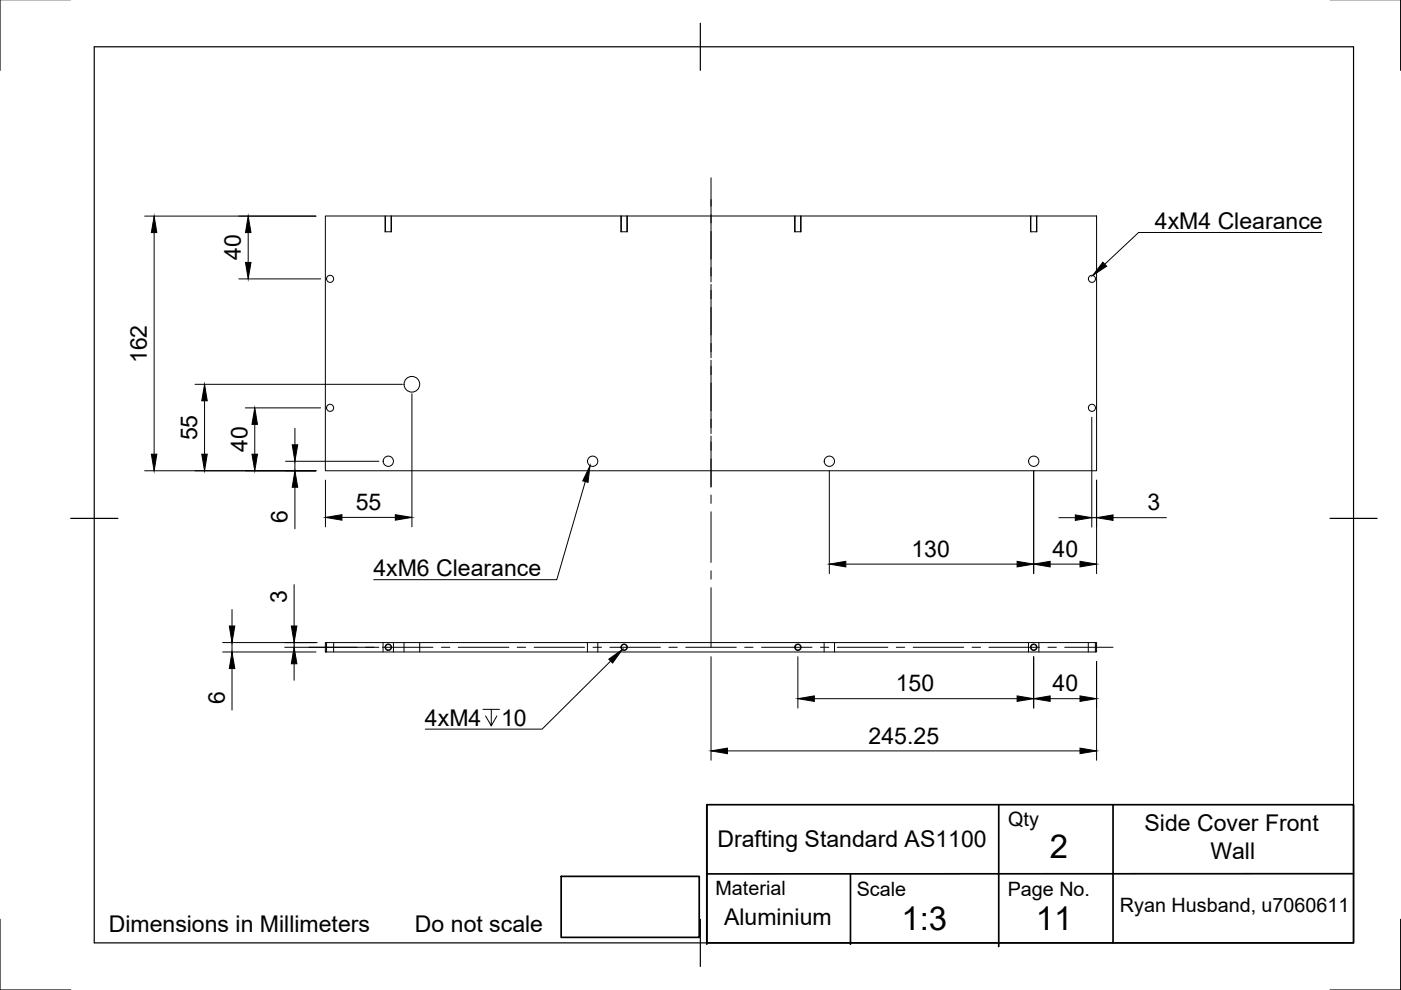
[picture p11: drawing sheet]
<svg xmlns="http://www.w3.org/2000/svg" width="297mm" height="210mm" viewBox="0 0 297 210" stroke-linecap="round" stroke-linejoin="round" font-family="sans-serif">
<!-- layer: Visible -->
<g fill="none" stroke="#000" stroke-width=".21">
<path d="M69 45.8h163.5v54h-163.5zM69 136.2h163.5v2h-163.5z"/>
<circle cx="70" cy="59.1" r=".75"/>
<circle cx="231.5" cy="59.1" r=".75"/>
<circle cx="70" cy="86.5" r=".75"/>
<circle cx="82.3" cy="97.8" r="1.09"/>
<circle cx="87.3" cy="81.5" r="1.66"/>
<circle cx="125.7" cy="97.8" r="1.09"/>
<circle cx="175.8" cy="97.8" r="1.09"/>
<circle cx="219.2" cy="97.8" r="1.09"/>
<circle cx="231.5" cy="86.5" r=".75"/>
<circle cx="82.3" cy="137.2" r=".58"/>
<circle cx="132.3" cy="137.2" r=".58"/>
<circle cx="169.2" cy="137.2" r=".58"/>
<circle cx="219.2" cy="137.2" r=".58"/>
</g>
<!-- layer: Hidden -->
<g fill="none" stroke="#000" stroke-width=".21">
<path d="M81.6 49.1h1.4M81.7 45.8v3.3M82.9 45.8v3.3M131.6 49.1h1.4M131.7 45.8v3.3M132.9 45.8v3.3M168.5 49.1h1.3M168.6 45.8v3.3M169.7 45.8v3.3M218.5 49.1h1.3M218.6 45.8v3.3M219.8 45.8v3.3"/>
<path d="M69.2 136.2v2M70.7 136.2v2M81.2 136.2v2M83.4 136.2v2M85.7 136.2v2M89 136.2v2M124.5 136.2v2M126.7 136.2v2M174.7 136.2v2M176.9 136.2v2M218.1 136.2v2M220.3 136.2v2"/>
<path d="M230.7 136.2v2M232.2 136.2v2"/>
</g>
<!-- layer: Hidden Narrow -->
<path d="M81.6 45.8v3.3M83 45.8v3.3M131.6 45.8v3.3M133 45.8v3.3M168.5 45.8v3.3M169.8 45.8v3.3M218.5 45.8v3.3M219.8 45.8v3.3" fill="none" stroke="#000" stroke-width=".21"/>
<!-- layer: Visible Narrow -->
<g fill="none" stroke="#000" stroke-width=".21">
<circle cx="82.3" cy="137.2" r=".69"/>
<circle cx="132.3" cy="137.2" r=".69"/>
<circle cx="169.2" cy="137.2" r=".69"/>
<circle cx="219.2" cy="137.2" r=".69"/>
</g>
<!-- layer: Border -->
<path d="M0 -.1v15M297 -.1v15M20 9.9h267v190h-267zM148.5 4.9v10M15 109.9h10M282 109.9h10M0 194.9v15h15M148.5 194.9v10M297 194.9v15h-15" fill="none" stroke="#000" stroke-width=".25"/>
<!-- layer: TitleBlock -->
<path d="M149.9 170.6h137.1v29.3h-137.1zM149.9 170.6v29.6M211.8 170.8v29.9M236 170.6v29.3M119 185.8h29.3v12.9h-29.3zM180.3 185.3v14.9M287 185.2l-137.1 .1" fill="none" stroke="#000" stroke-width=".36"/>
<!-- layer: Center Lines -->
<g fill="none" stroke="#000" stroke-width=".21">
<path d="M150.7 37.7v22.1M150.7 60.3v15.6M150.7 76.4v15.5M150.7 92.4v10.9M150.7 105v1.7M150.7 108.5v10.7M65.5 137.2h10.2M77.5 137.2h1.8M81.1 137.2h10.7M93.6 137.2h1.8M97.2 137.2h10.7M109.7 137.2h1.7"/>
<path d="M113.2 137.2h10.8M125.7 137.2h1.8M129.3 137.2h10.7M141.8 137.2h1.8M145.4 137.2h10.7M150.7 121v1.8M150.7 124.6v12.6M157.9 137.2h1.8M161.5 137.2h10.7M173.9 137.2h1.8M177.5 137.2h10.7M190 137.2h1.8"/>
<path d="M193.6 137.2h10.7M206.1 137.2h1.8M209.7 137.2h10.7M222.2 137.2h1.8M225.7 137.2h10.3"/>
</g>
<!-- layer: Dimensions -->
<g fill="none" stroke="#000" stroke-width=".21">
<path d="M30.7 45.8h36.3M32.7 49.3v47M50.6 59.1h17.4M52.6 49.3v6.3M30.7 99.8h36.3M41.4 81.5h43.9M43.4 85v11.3M52 86.5h16M54 90v6.3M60.5 97.8h19.8M62.5 90.8v3.5M62.5 97.8v2"/>
<path d="M87.3 83.5v28.2M175.8 99.8v21.8M219.2 99.8v21.8M231.5 88.5v23.3M62.5 103.3v8.8M69 101.8v9.9M72.5 109.7h11.3M179.3 119.6h36.3M222.7 119.6h6.3M224.5 109.8h3.5M231.5 109.8h1M232.5 101.8v19.8"/>
<path d="M236 109.8h11.3M47.2 136.2h20M47.2 138.2h19.8M49.2 129.2v3.5M49.2 136.2v2M60.4 137.2h19.9M62.4 123.9v8.8M62.4 136.2v1M150.7 139.2v22M169.2 139.2v10.9M219.2 139.2v10.9M49.2 141.7v8.9"/>
<path d="M62.4 140.7v3.5M154.2 159.2h74.8M172.7 148.1h42.9M222.7 148.1h6.3M232.5 140.2v21"/>
</g>
<g fill="#000" stroke="#000" stroke-width=".21">
<path d="M32.7 45.8l.6 3.5h-1.2zM52 55.6h1.2l-.6 3.5zM52.6 45.8l.6 3.5h-1.2zM32.1 96.3h1.2l-.6 3.5zM42.8 96.3h1.1l-.5 3.5zM43.4 81.5l.5 3.5h-1.1zM53.4 96.3h1.2l-.6 3.5zM54 86.5l.6 3.5h-1.2zM62 94.3h1.1l-.6 3.5zM62.5 99.8l.6 3.5h-1.1zM69 109.7l3.5-.6v1.2zM83.8 109.1l3.5 .6-3.5 .6z"/>
<path d="M175.8 119.6l3.5-.6v1.2zM215.6 119l3.6 .6-3.6 .6zM219.2 119.6l3.5-.6v1.2zM228 109.2l3.5 .6-3.5 .5zM229 119l3.5 .6-3.5 .6zM232.5 109.8l3.5-.6v1.1zM48.6 132.7h1.2l-.6 3.5zM61.8 132.7h1.1l-.5 3.5zM49.2 138.2l.6 3.5h-1.2zM62.4 137.2l.5 3.5h-1.1zM150.7 159.2l3.5-.6v1.2zM169.2 148.1l3.5-.6v1.2z"/>
<path d="M215.6 147.5l3.6 .6-3.6 .6zM219.2 148.1l3.5-.6v1.2zM229 147.5l3.5 .6-3.5 .6zM229 158.6l3.5 .6-3.5 .6z"/>
</g>
<!-- layer: Annotations -->
<path d="M233.8 55.6l.8 .8-2.9 2zM125.1 98.8l-.4 3.5-1.2-.3zM129.1 139.8l2.9-2.1-2.1 2.9z" fill="#000" stroke="#000" stroke-width=".21"/>
<path d="M280.2 49.3h-38.8l-7.2 6.7M124.1 102.1l-6.1 20.8h-38.8M102.4 150.4h3.5M104.2 150.4v3.5l-1.2-2.1M105.3 151.8l-1.1 2.1M129.5 140.2l-14.6 14.4h-24.7" fill="none" stroke="#000" stroke-width=".21"/>
<g font-size="7">
<text x="222.6" y="181.8">2</text>
<text x="191.1" y="197.2">1:3</text>
<text x="219.6" y="197.3">11</text>
</g>
<g font-size="4.9">
<text x="244.9" y="48.6">4xM4 Clearance</text>
<text x="51.1" y="55.1" transform="rotate(-90 51.1 55.1)">40</text>
<text x="31.1" y="77" transform="rotate(-90 31.1 77)">162</text>
<text x="41.8" y="93.4" transform="rotate(-90 41.8 93.4)">55</text>
<text x="52.5" y="95.8" transform="rotate(-90 52.5 95.8)">40</text>
<text x="61" y="110.8" transform="rotate(-90 61 110.8)">6</text>
<text x="75.4" y="108.2">55</text>
<text x="243.3" y="108.2">3</text>
<text x="193.3" y="118">130</text>
<text x="223.2" y="118">40</text>
<text x="79.2" y="122.2">4xM6 Clearance</text>
<text x="60.8" y="127.9" transform="rotate(-90 60.8 127.9)">3</text>
<text x="47.6" y="149.2" transform="rotate(-90 47.6 149.2)">6</text>
<text x="189.9" y="146.6">150</text>
<text x="223.2" y="146.6">40</text>
<text x="90.1" y="153.9">4xM4</text>
<text x="106.2" y="153.9">10</text>
<text x="184.2" y="157.6">245.25</text>
<text x="152.1" y="179.5">Drafting Standard AS1100</text>
<text x="242.7" y="176.3">Side Cover Front</text>
<text x="256.6" y="182.1">Wall</text>
<text x="23.1" y="197.6">Dimensions in Millimeters</text>
<text x="88" y="197.6">Do not scale</text>
<text x="153.5" y="196.2">Aluminium</text>
</g>
<g font-size="4.2">
<text x="213.8" y="175.1">Qty</text>
<text x="151.7" y="189.9">Material</text>
<text x="181.6" y="189.9">Scale</text>
<text x="213.7" y="189.9">Page No.</text>
<text x="237.4" y="193.4">Ryan Husband, u7060611</text>
</g>
</svg>
